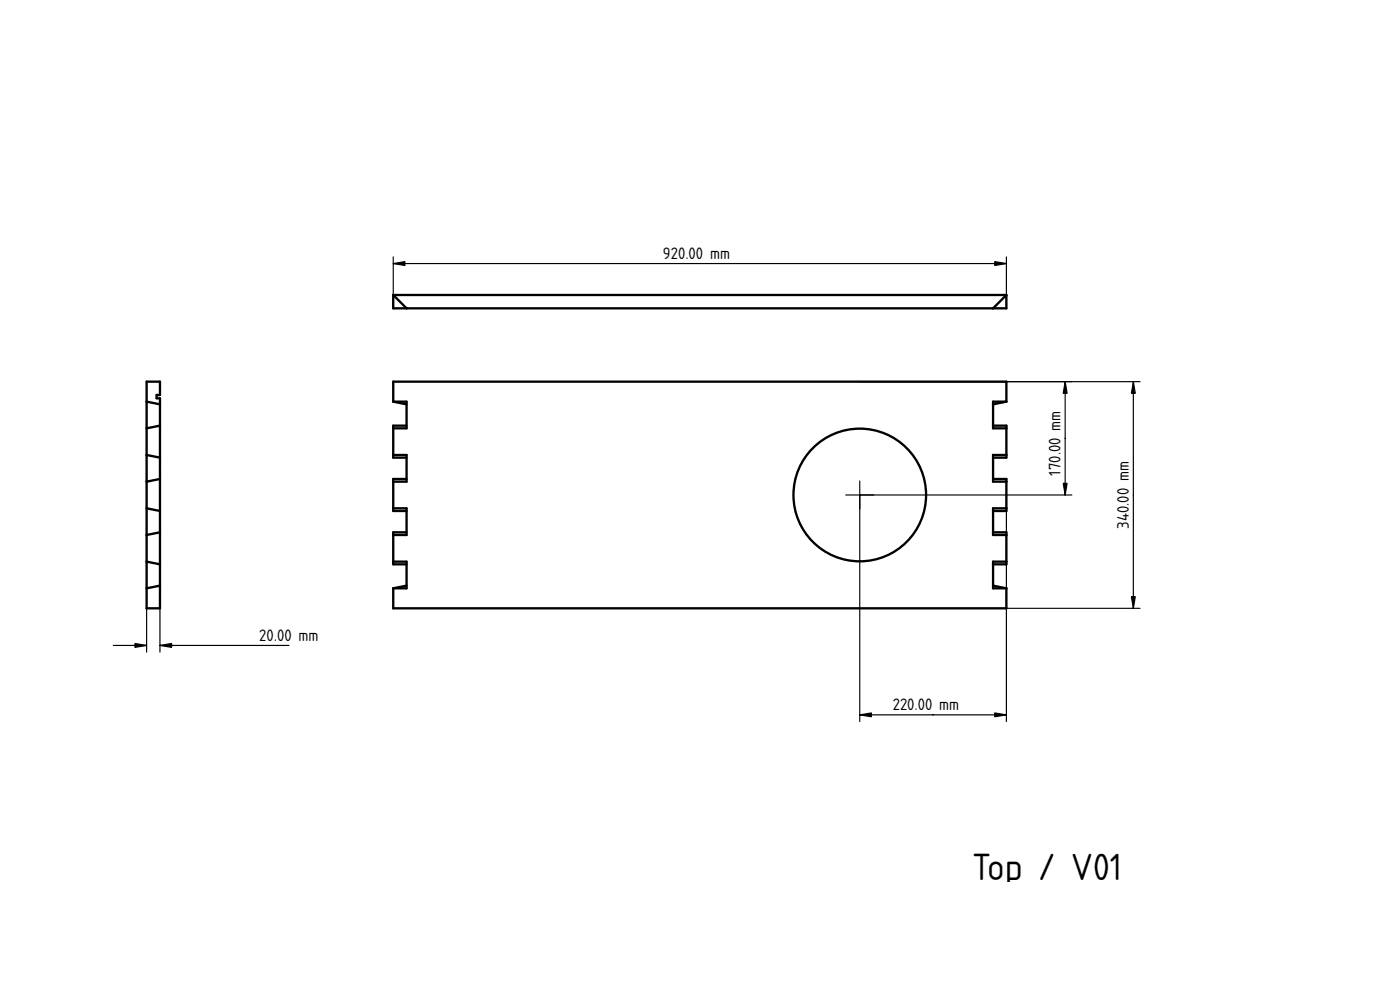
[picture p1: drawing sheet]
<svg xmlns="http://www.w3.org/2000/svg" width="420mm" height="297mm" viewBox="0 0 420 297" stroke-linecap="round" stroke-linejoin="round" font-family="sans-serif">
<path d="M210 148.5h.1" fill="none" stroke="#000" stroke-width=".3"/>
<path d="M118 114.5h184v6h-4v8h4v8h-4v8h4v8h-4v8h4v8h-4v8h4v6h-184v-6h4v-8h-4v-8h4v-8h-4v-8h4v-8h-4v-8h4v-8h-4z" fill-rule="evenodd" fill="#fff"/>
<path d="M210 148.5h.1" fill="none" stroke="#000" stroke-width=".3"/>
<g fill="#fff">
<path d="M298 120.5h4l-4 .8z"/>
<path d="M298 175.7l4 .8h-4z"/>
<path d="M118 176.5l4-.8v.8z"/>
<path d="M118 120.5h4v.8z"/>
<path d="M298 168.5h4v.8h-4z" fill-rule="evenodd"/>
<path d="M298 159.7h4v.8h-4z" fill-rule="evenodd"/>
<path d="M298 152.5h4v.8h-4z" fill-rule="evenodd"/>
<path d="M298 143.7h4v.8h-4z" fill-rule="evenodd"/>
<path d="M298 136.5h4v.8h-4z" fill-rule="evenodd"/>
<path d="M298 127.7h4v.8h-4z" fill-rule="evenodd"/>
<path d="M118 127.7h4v.8h-4z" fill-rule="evenodd"/>
<path d="M118 168.5h4v.8h-4z" fill-rule="evenodd"/>
<path d="M118 152.5h4v.8h-4z" fill-rule="evenodd"/>
<path d="M118 143.7h4v.8h-4z" fill-rule="evenodd"/>
<path d="M118 136.5h4v.8h-4z" fill-rule="evenodd"/>
<path d="M118 159.7h4v.8h-4z" fill-rule="evenodd"/>
<circle cx="258" cy="148.5" r="19.9"/>
</g>
<g fill="none" stroke="#000" stroke-width=".7">
<path d="M118 120.5v-6h184v6M118 120.5h4v8h-4M118 136.5h4v8h-4M118 120.5l4 .8M122 127.7h-4v9.6h4M298 127.7h4v9.6h-4M302 120.5h-4v8h4M302 136.5h-4v8h4M302 120.5l-4 .8M118 152.5h4v8h-4M122 143.7h-4v9.6h4M122 159.7h-4v9.6h4"/>
<path d="M298 143.7h4v9.6h-4M298 159.7h4v9.6h-4M302 152.5h-4v8h4M118 176.5v6h184v-6M118 168.5h4v8h-4M122 175.7l-4 .8M298 175.7l4 .8M302 168.5h-4v8h4"/>
<circle cx="258" cy="148.5" r="19.9"/>
</g>
<g fill="#000" stroke="#000" stroke-width=".35">
<path d="M319.7 114.5l.6 3.5h-1.2zM340.1 114.5l.6 3.5h-1.2zM319.1 145h1.2l-.6 3.5zM339.5 179h1.2l-.6 3.5zM258 214.5l3.5-.6v1.2zM298.5 213.9l3.5 .6-3.5 .6z"/>
<path d="M258 144.3v8.4zM253.8 148.5h8.4z" fill-rule="evenodd"/>
</g>
<path d="M210 148.5h.1" fill="none" stroke="#000" stroke-width=".3"/>
<path d="M258 114.5h84.1M319.7 114.5v34M340.1 114.5v68M302 148.5v68M321.7 148.5h-63.7v68M302 182.5h40.1M258 214.5h44" fill="none" stroke="#000" stroke-width=".35"/>
<path d="M118 88.5h184v4h-184z" fill-rule="evenodd" fill="#fff"/>
<path d="M210 90.5h.1" fill="none" stroke="#000" stroke-width=".3"/>
<path d="M118 88.5h184l-4 4h-176z" fill-rule="evenodd" fill="#fff"/>
<path d="M210 90.5h.1" fill="none" stroke="#000" stroke-width=".3"/>
<g fill="#fff">
<path d="M298 92.5l4-4v4z"/>
<path d="M118 88.5l4 4h-4z"/>
</g>
<path d="M118 88.5l4 4M118 88.5v4h184v-4M118 88.5h184M302 88.5l-4 4" fill="none" stroke="#000" stroke-width=".7"/>
<path d="M210 90.5h.1" fill="none" stroke="#000" stroke-width=".3"/>
<path d="M118 77.1v15.4M118 79.1h184M302 77.1v15.4" fill="none" stroke="#000" stroke-width=".35"/>
<path d="M118 79.1l3.5-.6v1.2zM298.5 78.5l3.5 .6-3.5 .6z" fill="#000" stroke="#000" stroke-width=".35"/>
<path d="M44 114.5h4v4h-1v1h1v63h-4z" fill-rule="evenodd" fill="#fff"/>
<path d="M46 148.5h.1" fill="none" stroke="#000" stroke-width=".3"/>
<g fill="#fff">
<path d="M44 160.5l4-.8v9.6l-4-.8z" fill-rule="evenodd"/>
<path d="M44 144.5l4-.8v9.6l-4-.8z" fill-rule="evenodd"/>
</g>
<path d="M46 148.5h.1" fill="none" stroke="#000" stroke-width=".3"/>
<g fill="#fff">
<path d="M44 128.5l4-.8v9.6l-4-.8z" fill-rule="evenodd"/>
<path d="M44 168.5l4 .8v6.4l-4 .8z" fill-rule="evenodd"/>
<path d="M44 136.5l4 .8v6.4l-4 .8z" fill-rule="evenodd"/>
<path d="M44 152.5l4 .8v6.4l-4 .8z" fill-rule="evenodd"/>
<path d="M44 120.5l4 .8v6.4l-4 .8z" fill-rule="evenodd"/>
<path d="M44 176.5l4-.8v6.8h-4z" fill-rule="evenodd"/>
<path d="M44 114.5h4v4h-1v1h1v1.8l-4-.8z" fill-rule="evenodd"/>
</g>
<path d="M44 114.5h4v4h-1v1h1v63h-4zM44 136.5l4 .8M44 120.5l4 .8M48 127.7l-4 .8M44 152.5l4 .8M48 143.7l-4 .8M48 159.7l-4 .8M44 168.5l4 .8M48 175.7l-4 .8" fill="none" stroke="#000" stroke-width=".7"/>
<path d="M46 148.5h.1" fill="none" stroke="#000" stroke-width=".3"/>
<path d="M34 193.7h10M44 182.5v13.2M48 182.5v13.2M48 193.7h38.7" fill="none" stroke="#000" stroke-width=".35"/>
<path d="M40.5 193.1l3.5 .6-3.5 .5zM48 193.7l3.5-.6v1.1z" fill="#000" stroke="#000" stroke-width=".35"/>
<text font-size="10.7" x="291.7" y="264">Top / V01</text>
<g font-size="4.7">
<text x="198.9" y="77.7">920.00 mm</text>
<text x="318.3" y="142.7" transform="rotate(-90 318.3 142.7)">170.00 mm</text>
<text x="338.7" y="158.7" transform="rotate(-90 338.7 158.7)">340.00 mm</text>
<text x="77.8" y="192.3">20.00 mm</text>
<text x="267.9" y="213.1">220.00 mm</text>
</g>
</svg>
